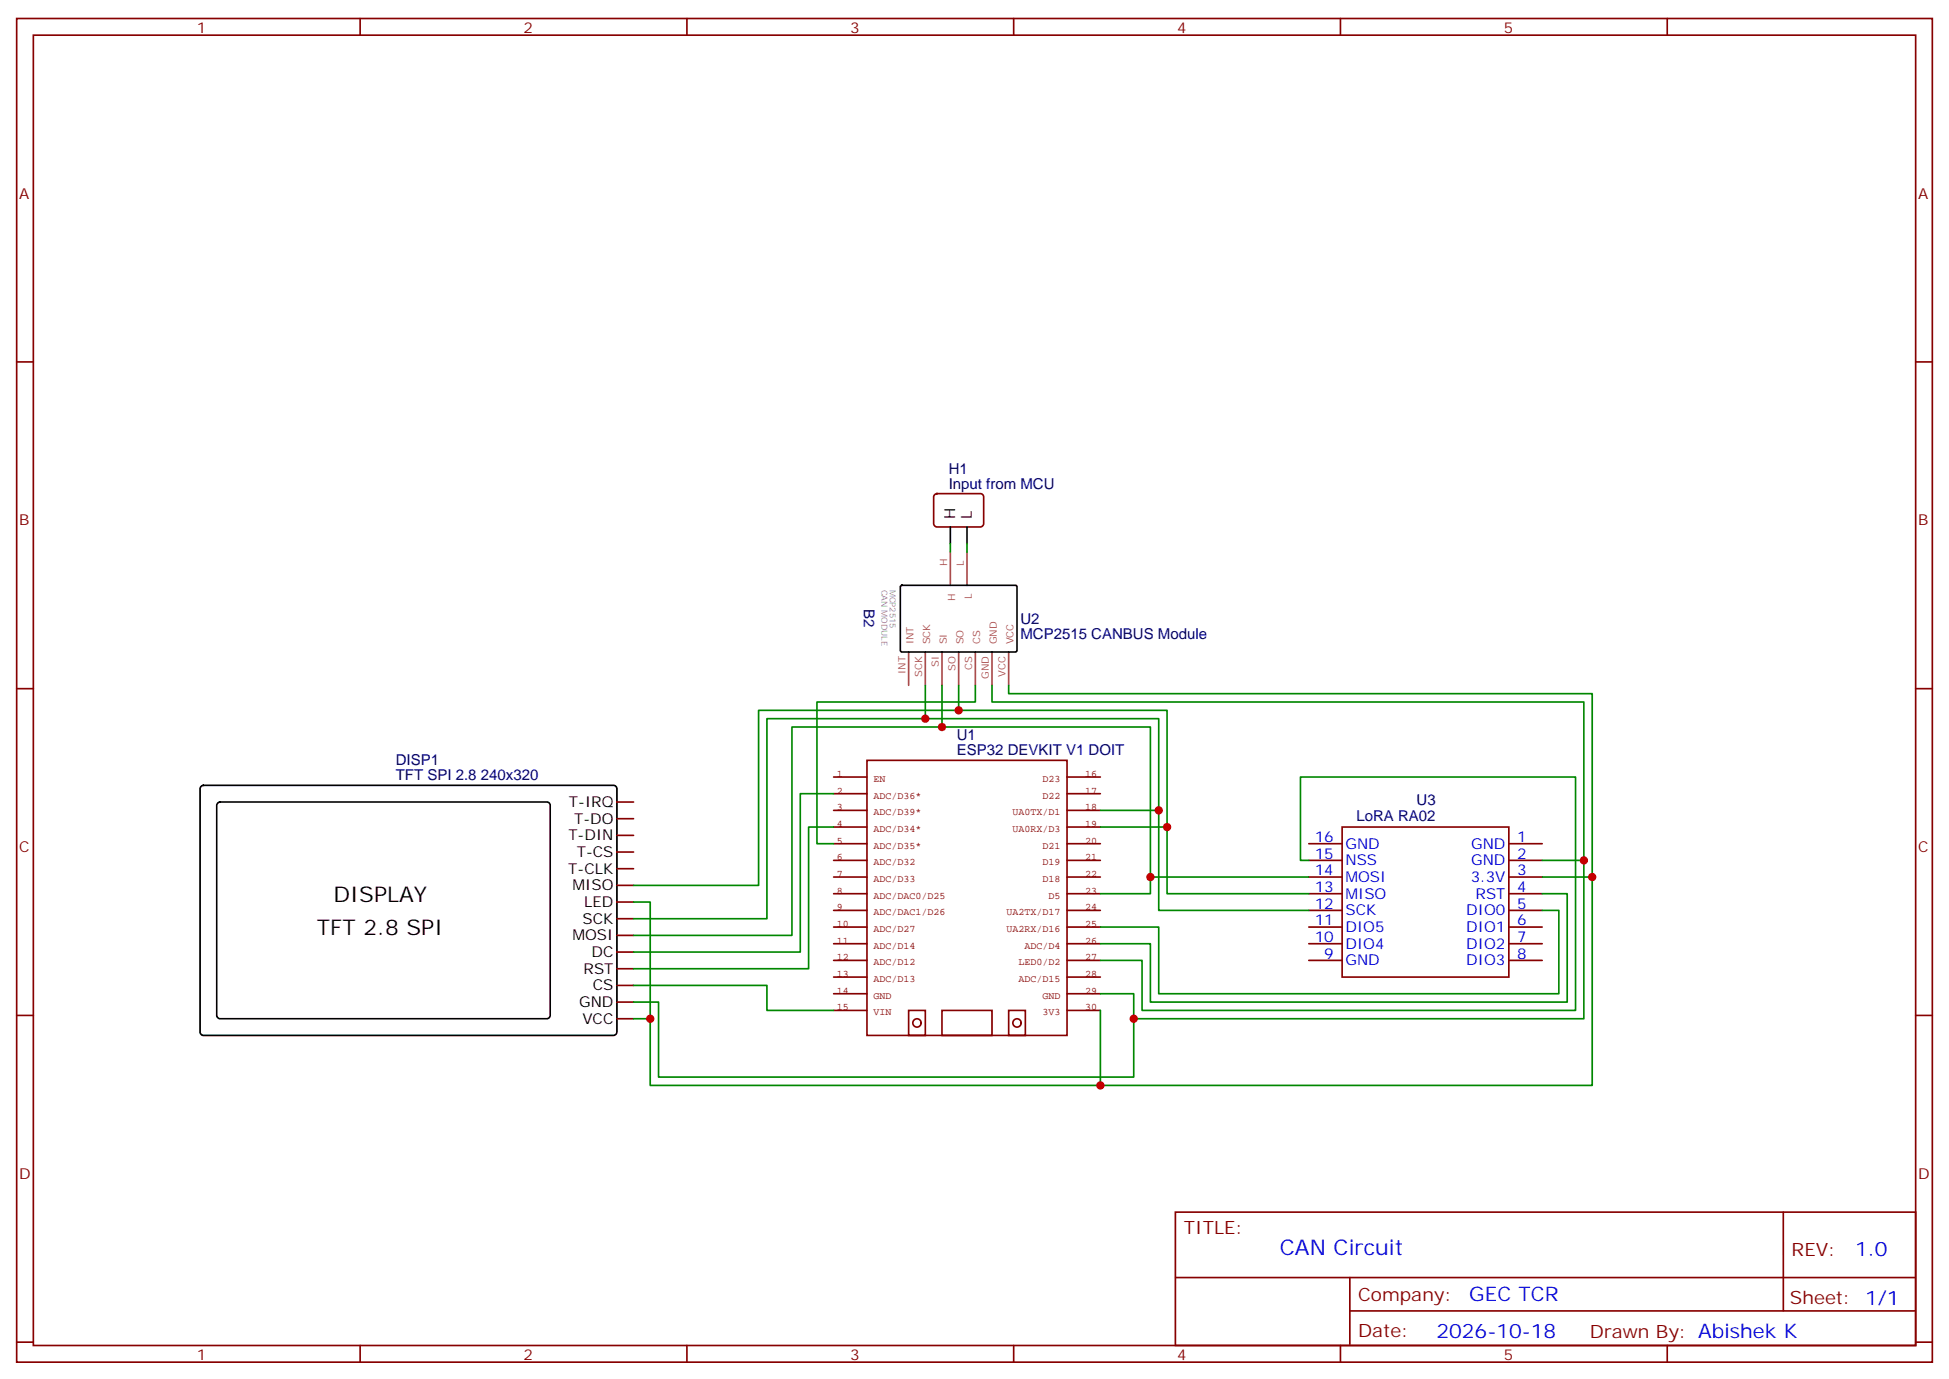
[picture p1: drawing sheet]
<svg xmlns="http://www.w3.org/2000/svg" width="412mm" height="292mm" viewBox="0 0 412 292" stroke-linecap="round" stroke-linejoin="round" font-family="sans-serif">
<g fill="none" stroke="#870000" stroke-width=".35">
<path d="M3.5 3.9h405.4v284.4h-405.4zM7.1 7.4h398.2v277.3h-398.2zM76.2 3.9v3.5M145.3 3.9v3.5M214.5 3.9v3.5M283.6 3.9v3.5M352.8 3.9v3.5M3.5 76.6h3.6M405.3 76.6h3.6M197.8 104.7l.5-.2h9.1a.71 .71 0 0 1 .7 .7v5.6a.76 .76 0 0 1-.7 .7h-9.1a.76 .76 0 0 1-.7-.7v-5.6zM3.5 145.7h3.6M405.3 145.7h3.6"/>
<path d="M130.5 176.8h3.6M130.5 173.2h3.6M130.5 169.7h3.6M276.9 178.5h7.1M284 175h35.3v31.8h-35.3zM319.3 178.5h7M130.5 197.9h3.6M130.5 194.4h3.6M130.5 190.9h3.6M130.5 187.4h3.6M130.5 183.8h3.6M130.5 180.3h3.6"/>
<path d="M276.9 182.1h7.1M276.9 185.6h7.1M276.9 189.1h7.1M276.9 192.7h7.1M276.9 196.2h7.1M276.9 199.7h7.1M319.3 182.1h7M319.3 185.6h7M319.3 189.1h7M319.3 192.7h7M319.3 196.2h7M319.3 199.7h7"/>
<path d="M3.5 214.9h3.6M130.5 205h3.6M130.5 201.5h3.6M130.5 215.6h3.6M130.5 212.1h3.6M130.5 208.5h3.6M276.9 203.2h7.1M319.3 203.2h7M405.3 214.9h3.6M248.7 256.5h156.6v28.2h-156.6zM377.3 256.5v20.9M248.7 270.4h156.5"/>
<path d="M285.6 277.4h119.6M285.6 270.4v14.1M3.5 284h3.6M76.2 284.7v3.6M145.3 284.7v3.6M214.5 284.7v3.6M283.6 284.7v3.6M352.8 284.7v3.6M405.3 284h3.6"/>
</g>
<g fill="none" stroke="#850000" stroke-width=".35">
<path d="M176.4 164.4h7M176.4 168h7M176.4 171.5h7M176.4 175h7M176.4 178.5h7M183.4 160.9h42.4v58.2h-42.4zM225.8 164.4h7M225.8 168h7M225.8 171.5h7M225.8 175h7M225.8 178.5h7M176.4 196.2h7"/>
<path d="M176.4 199.7h7M176.4 182.1h7M176.4 185.6h7M176.4 189.1h7M176.4 192.7h7M225.8 196.2h7M225.8 199.7h7M225.8 182.1h7M225.8 185.6h7M225.8 189.1h7M225.8 192.7h7M176.4 203.2h7"/>
<path d="M176.4 206.8h7M176.4 210.3h7M176.4 213.8h7M192.3 213.8h3.5v5.3h-3.5zM199.3 213.8h10.6v5.3h-10.6zM213.4 213.8h3.6v5.3h-3.6zM225.8 203.2h7M225.8 206.8h7M225.8 210.3h7M225.8 213.8h7"/>
<circle cx="194" cy="216.5" r=".88"/>
<circle cx="215.2" cy="216.5" r=".88"/>
</g>
<path d="M201.1 116.8v7.1M204.6 116.8v7.1M192.3 138v7M195.8 138v7M199.3 138v7M202.8 138v7M206.4 138v7M209.9 138v7M213.4 138v7" fill="none" stroke="#a64a4a" stroke-width=".35"/>
<path d="M201.1 111.5v3.5M204.6 111.5v3.5M190.6 124l.3-.1h24.1l.2 .3-.1 13.6-.3 .2-24.1-.1-.2-.3zM42.6 166.4l.4-.2h86.8a.71 .71 0 0 1 .7 .7v51.5a.76 .76 0 0 1-.7 .7h-86.8a.76 .76 0 0 1-.7-.7v-51.5zM46.1 169.9l.5-.2h69.1a.71 .71 0 0 1 .7 .7v44.5a.76 .76 0 0 1-.7 .7h-69.1a.76 .76 0 0 1-.7-.7v-44.5z" fill="none" stroke="#000" stroke-width=".35"/>
<g fill="none" stroke="#008700" stroke-width=".35">
<path d="M201.1 115v1.8M204.6 115v1.8M195.8 145v7.1h-33.5v42.3h-28.2M195.8 152.1h49.4v19.4h-12.4M199.3 145v8.8h-31.7v44.1h-33.5M199.3 153.8h44.1v35.3h-10.6M202.8 145v5.3h-42.3v37.1h-26.4M202.8 150.3h44.1v24.7h-14.1M206.4 145v3.6h-33.5v29.9h3.5M209.9 145v3.6h125.2v33.5M213.4 145v1.8h123.5v38.8M176.4 168h-7.1v33.5h-35.2"/>
<path d="M176.4 175h-5.3v30h-37M245.2 171.5v21.2h31.7M246.9 175v14.1h30M134.1 190.9h3.5v24.7h-3.5M243.4 185.6h33.5M276.9 182.1h-1.7v-17.7h58.2v49.4h-91.7v-10.6h-8.9M326.3 192.7h3.5v17.6h-84.6v-14.1h-12.4M326.3 189.1h5.3v23h-88.2v-12.4h-10.6M326.3 182.1h8.8v33.5h-95.2v-5.3h-7.1M326.3 185.6h10.6v44.1h-104.1M134.1 208.5h28.2v5.3h14.1M134.1 212.1h5.2v15.8h100.6v-12.3"/>
<path d="M232.8 213.8v15.9h-95.2v-14.1"/>
</g>
<g fill="#c00">
<circle cx="195.8" cy="152.1" r=".88"/>
<circle cx="199.3" cy="153.8" r=".88"/>
<circle cx="245.2" cy="171.5" r=".88"/>
<circle cx="243.4" cy="185.6" r=".88"/>
<circle cx="202.8" cy="150.3" r=".88"/>
<circle cx="246.9" cy="175" r=".88"/>
<circle cx="137.6" cy="215.6" r=".88"/>
<circle cx="335.1" cy="182.1" r=".88"/>
<circle cx="239.9" cy="215.6" r=".88"/>
<circle cx="232.8" cy="229.7" r=".88"/>
<circle cx="336.9" cy="185.6" r=".88"/>
</g>
<g font-size="4.6">
<text x="70.6" y="190.9">DISPLAY</text>
<text x="67" y="197.9">TFT 2.8 SPI</text>
</g>
<text font-size="4.6" fill="#00f" x="270.8" y="265.5">CAN Circuit</text>
<g font-size="4.2" fill="#00f">
<text x="392.5" y="265.8">1.0</text>
<text x="310.9" y="275.3">GEC TCR</text>
<text x="304" y="283.1">2026-10-18</text>
</g>
<g font-size="3.9" fill="#800">
<text x="250.5" y="261.1">TITLE:</text>
<text x="379.1" y="265.8">REV:</text>
<text x="287.4" y="275.3">Company:</text>
<text x="378.7" y="275.9">Sheet: 1/1</text>
<text x="287.4" y="283">Date:</text>
<text x="336.4" y="283.1">Drawn By: Abishek K</text>
</g>
<g font-size="3.2" fill="#800">
<text x="41.6" y="6.9">1</text>
<text x="110.8" y="6.9">2</text>
<text x="179.9" y="6.9">3</text>
<text x="249.1" y="6.9">4</text>
<text x="318.2" y="6.9">5</text>
<text x="4.1" y="42">A</text>
<text x="405.9" y="42">A</text>
<text x="4.1" y="111.2">B</text>
<text x="405.9" y="111.2">B</text>
<text x="4.1" y="180.3">C</text>
<text x="405.9" y="180.3">C</text>
<text x="4.1" y="249.4">D</text>
<text x="405.9" y="249.4">D</text>
<text x="41.6" y="287.7">1</text>
<text x="110.8" y="287.7">2</text>
<text x="179.9" y="287.7">3</text>
<text x="249.1" y="287.7">4</text>
<text x="318.2" y="287.7">5</text>
</g>
<g font-size="3.2" fill="#000080">
<text x="200.7" y="100.3">H1</text>
<text x="200.7" y="103.4">Input from MCU</text>
<text x="182.8" y="129" transform="rotate(90 182.8 129)">B2</text>
<text x="215.9" y="135.2">MCP2515 CANBUS Module</text>
<text x="215.9" y="132.1">U2</text>
<text x="83.7" y="161.9">DISP1</text>
<text x="202.5" y="159.8">ESP32 DEVKIT V1 DOIT</text>
<text x="202.5" y="156.6">U1</text>
<text x="83.7" y="165.1">TFT SPI 2.8 240x320</text>
<text x="287" y="173.7">LoRA RA02</text>
<text x="299.7" y="170.4">U3</text>
</g>
<g font-size="3.2">
<text x="202.1" y="109.7" transform="rotate(-90 202.1 109.7)">H</text>
<text x="205.7" y="109.7" transform="rotate(-90 205.7 109.7)">L</text>
<text x="120.4" y="170.8">T-IRQ</text>
<text x="120.3" y="177.8">T-DIN</text>
<text x="121.5" y="174.3">T-DO</text>
<text x="120.2" y="184.9">T-CLK</text>
<text x="122" y="181.4">T-CS</text>
<text x="121.1" y="188.4">MISO</text>
<text x="123.6" y="191.9">LED</text>
<text x="123.2" y="195.5">SCK</text>
<text x="121.1" y="199">MOSI</text>
<text x="125.2" y="202.5">DC</text>
<text x="123.5" y="206.1">RST</text>
<text x="125.4" y="209.6">CS</text>
<text x="122.5" y="213.1">GND</text>
<text x="123.2" y="216.6">VCC</text>
</g>
<g font-size="3.2" fill="#00f">
<text x="278.2" y="178.2">16</text>
<text x="284.7" y="179.6">GND</text>
<text x="311.3" y="179.6">GND</text>
<text x="321" y="178.2">1</text>
<text x="278.2" y="181.7">15</text>
<text x="278.2" y="185.2">14</text>
<text x="284.7" y="183.1">NSS</text>
<text x="311.3" y="183.1">GND</text>
<text x="321" y="181.7">2</text>
<text x="321" y="185.2">3</text>
<text x="278.2" y="188.8">13</text>
<text x="284.7" y="186.7">MOSI</text>
<text x="284.7" y="190.2">MISO</text>
<text x="311.2" y="186.7">3.3V</text>
<text x="312.2" y="190.2">RST</text>
<text x="321" y="188.8">4</text>
<text x="278.2" y="192.3">12</text>
<text x="278.2" y="195.8">11</text>
<text x="284.7" y="193.7">SCK</text>
<text x="284.7" y="197.2">DIO5</text>
<text x="310.3" y="193.7">DIO0</text>
<text x="310.3" y="197.2">DIO1</text>
<text x="321" y="192.3">5</text>
<text x="321" y="195.8">6</text>
<text x="278.2" y="199.4">10</text>
<text x="280.2" y="202.9">9</text>
<text x="284.7" y="200.8">DIO4</text>
<text x="310.3" y="200.8">DIO2</text>
<text x="321" y="199.4">7</text>
<text x="321" y="202.9">8</text>
<text x="284.7" y="204.3">GND</text>
<text x="310.3" y="204.3">DIO3</text>
</g>
<g font-size="2.1" fill="#a54b4b">
<text x="200.4" y="119.7" transform="rotate(-90 200.4 119.7)">H</text>
<text x="203.9" y="119.7" transform="rotate(-90 203.9 119.7)">L</text>
<text x="202.1" y="127.3" transform="rotate(-90 202.1 127.3)">H</text>
<text x="205.7" y="126.9" transform="rotate(-90 205.7 126.9)">L</text>
<text x="193.3" y="136.4" transform="rotate(-90 193.3 136.4)">INT</text>
<text x="196.8" y="136.4" transform="rotate(-90 196.8 136.4)">SCK</text>
<text x="200.4" y="136.4" transform="rotate(-90 200.4 136.4)">SI</text>
<text x="203.9" y="136.4" transform="rotate(-90 203.9 136.4)">SO</text>
<text x="207.4" y="136.4" transform="rotate(-90 207.4 136.4)">CS</text>
<text x="210.9" y="136.4" transform="rotate(-90 210.9 136.4)">GND</text>
<text x="214.5" y="136.4" transform="rotate(-90 214.5 136.4)">VCC</text>
<text x="191.6" y="142.6" transform="rotate(-90 191.6 142.6)">INT</text>
<text x="195.1" y="143.2" transform="rotate(-90 195.1 143.2)">SCK</text>
<text x="198.6" y="141.2" transform="rotate(-90 198.6 141.2)">SI</text>
<text x="202.2" y="141.9" transform="rotate(-90 202.2 141.9)">SO</text>
<text x="205.7" y="141.8" transform="rotate(-90 205.7 141.8)">CS</text>
<text x="209.2" y="143.7" transform="rotate(-90 209.2 143.7)">GND</text>
<text x="212.7" y="143.2" transform="rotate(-90 212.7 143.2)">VCC</text>
</g>
<g font-size="2.1" fill="#840000">
<text x="177.1" y="164.4">1</text>
<text x="177.1" y="167.9">2</text>
<text x="184.9" y="165.5">EN</text>
<text x="220.6" y="165.5">D23</text>
<text x="229.6" y="164.4">16</text>
<text x="229.6" y="167.9">17</text>
<text x="177.1" y="171.4">3</text>
<text x="184.9" y="169">ADC/D36*</text>
<text x="184.9" y="172.5">ADC/D39*</text>
<text x="214.2" y="172.5">UA0TX/D1</text>
<text x="220.6" y="169">D22</text>
<text x="229.6" y="171.4">18</text>
<text x="177.1" y="175">4</text>
<text x="177.1" y="178.5">5</text>
<text x="184.9" y="176.1">ADC/D34*</text>
<text x="184.9" y="179.6">ADC/D35*</text>
<text x="214.2" y="176.1">UA0RX/D3</text>
<text x="220.6" y="179.6">D21</text>
<text x="229.6" y="175">19</text>
<text x="229.6" y="178.5">20</text>
<text x="177.1" y="182">6</text>
<text x="177.1" y="185.6">7</text>
<text x="184.9" y="183.1">ADC/D32</text>
<text x="220.6" y="183.1">D19</text>
<text x="229.6" y="182">21</text>
<text x="229.6" y="185.6">22</text>
<text x="177.1" y="189.1">8</text>
<text x="184.9" y="186.7">ADC/D33</text>
<text x="184.9" y="190.2">ADC/DAC0/D25</text>
<text x="220.6" y="186.7">D18</text>
<text x="221.8" y="190.2">D5</text>
<text x="229.6" y="189.1">23</text>
<text x="177.1" y="196.1">10</text>
<text x="177.1" y="192.6">9</text>
<text x="184.9" y="197.2">ADC/D27</text>
<text x="184.9" y="193.7">ADC/DAC1/D26</text>
<text x="212.9" y="193.7">UA2TX/D17</text>
<text x="212.9" y="197.2">UA2RX/D16</text>
<text x="229.6" y="192.6">24</text>
<text x="229.6" y="196.1">25</text>
<text x="177.1" y="199.7">11</text>
<text x="177.1" y="203.2">12</text>
<text x="184.9" y="200.8">ADC/D14</text>
<text x="216.7" y="200.8">ADC/D4</text>
<text x="229.6" y="199.7">26</text>
<text x="229.6" y="203.2">27</text>
<text x="177.1" y="206.7">13</text>
<text x="184.9" y="204.3">ADC/D12</text>
<text x="184.9" y="207.8">ADC/D13</text>
<text x="215.5" y="204.3">LED0/D2</text>
<text x="215.5" y="207.8">ADC/D15</text>
<text x="229.6" y="206.7">28</text>
<text x="177.1" y="210.3">14</text>
<text x="177.1" y="213.8">15</text>
<text x="184.9" y="211.3">GND</text>
<text x="184.9" y="214.9">VIN</text>
<text x="220.6" y="211.3">GND</text>
<text x="220.6" y="214.9">3V3</text>
<text x="229.6" y="210.3">29</text>
<text x="229.6" y="213.8">30</text>
</g>
<g font-size="1.8" fill="#838383">
<text x="186.5" y="124.8" transform="rotate(90 186.5 124.8)">CAN MODULE</text>
<text x="188.3" y="124.8" transform="rotate(90 188.3 124.8)">MCP2515</text>
</g>
</svg>
